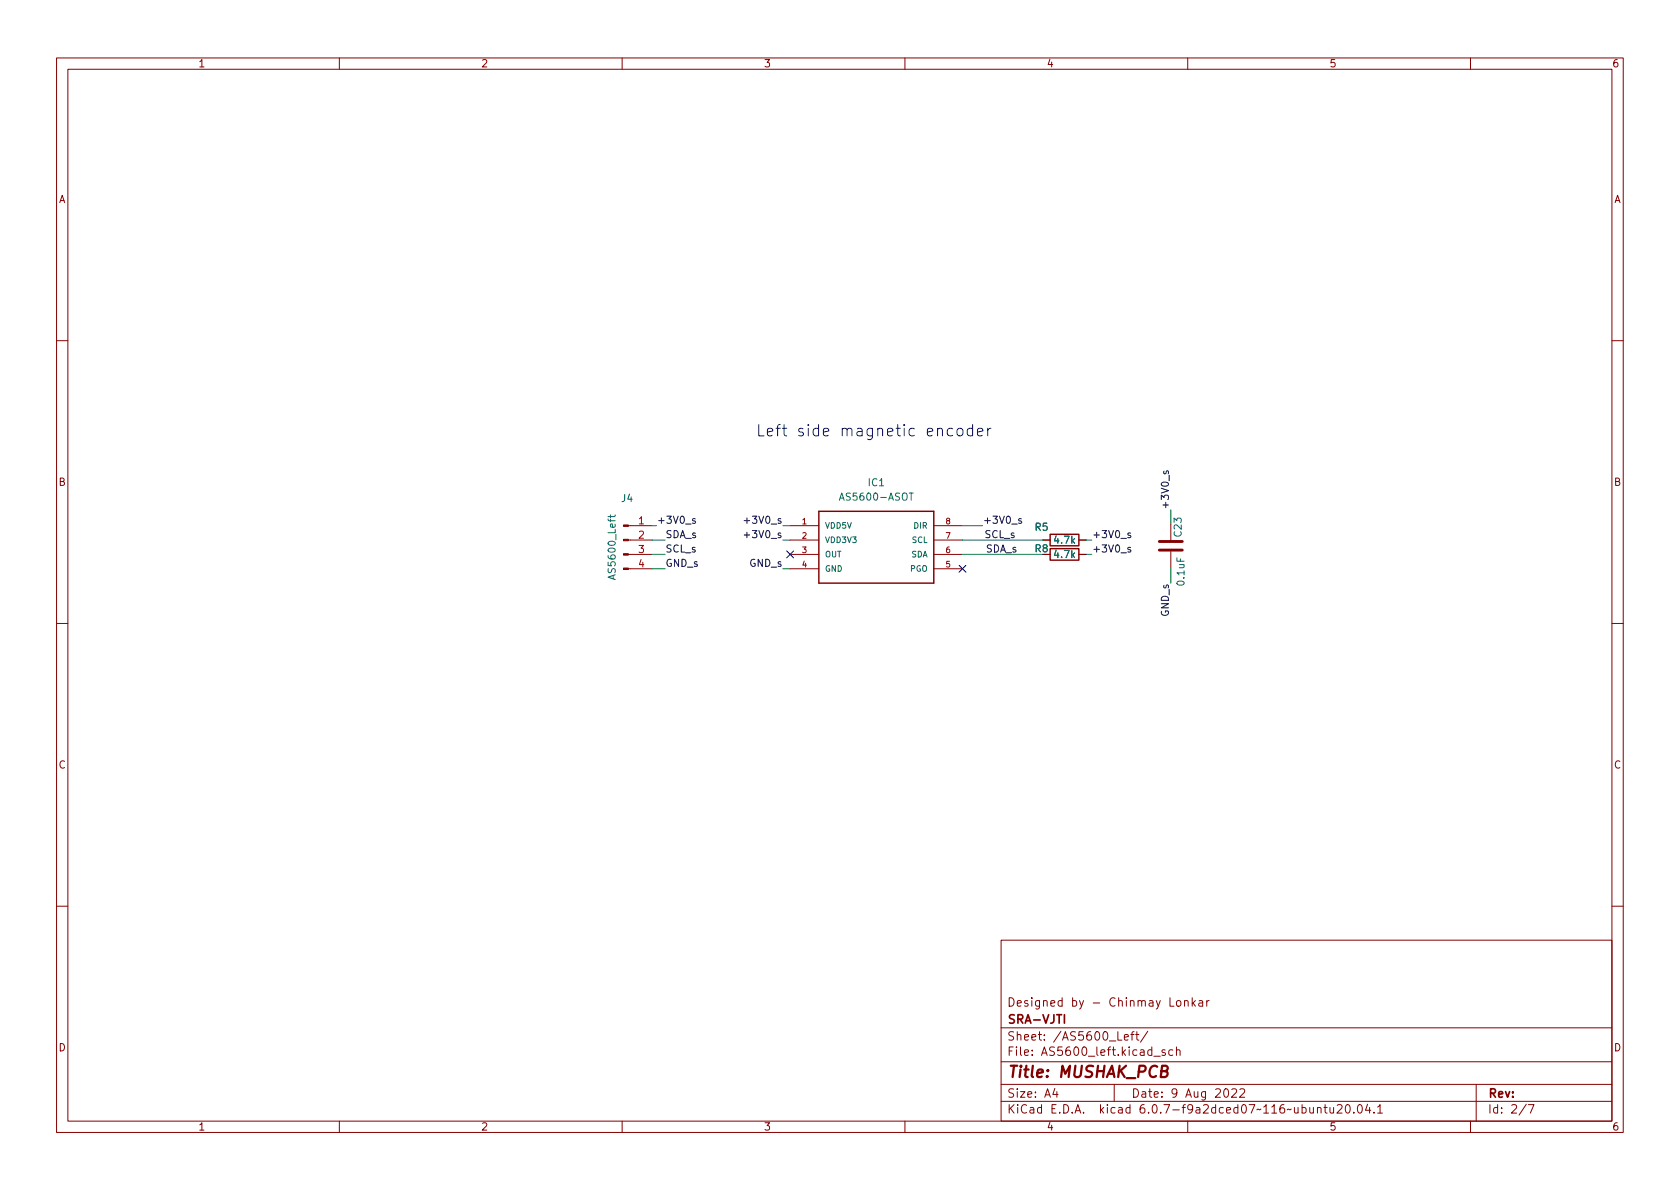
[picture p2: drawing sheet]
<svg xmlns="http://www.w3.org/2000/svg" width="297mm" height="210mm" viewBox="0 0 297 210" stroke-linecap="round" stroke-linejoin="round" font-family="sans-serif">
<g fill="none" stroke="#840000" stroke-width=".18">
<path d="M10 10.2h277v190.1h-277zM12 12.2h273v186.1h-273zM60 10.2v2M110 10.2v2M160 10.2v2M210 10.2v2M260 10.2v2M10 60.2h2M285 60.2h2M111.1 93h4.2M111.1 95.5h4.2M111.1 98h4.2"/>
<path d="M139.7 93h5.1M139.7 95.5h5.1M139.7 98h5.1M165.1 93h5.1M165.1 95.5h5.1M165.1 98h5.1M184.4 95.5h1.3M190.8 95.5h1.2M190.8 98h1.2M207 92.7v2.8M207 97.5v2.8M10 110.2h2"/>
<path d="M111.1 100.6h4.2M139.7 100.6h5.1M165.1 100.6h5.1M285 110.2h2M10 160.2h2M177 166.3h108v32h-108zM206.9 176.4v1.5h.7M208.1 177l.4-.1 .3 .3v.4l-.3 .3h-.4l-.1-.3v-.4zM209.4 177.1l.2-.2 .4 .1 .1 .9M209.4 176.9v1M210.8 176.4v1.5M210.9 177.4l.5 .5"/>
<path d="M211.4 176.9l-.6 .6M212 177h.6v.9M212.6 177.3l-.5 .1a.29 .29 0 0 0-.2 .2 .29 .29 0 0 0 .2 .3h.5M213.4 176.9v1M213.8 176.9l-.3 .1-.1 .2M285 160.2h2M60 198.3v2M110 198.3v2M160 198.3v2M177 194.8h108M177 191.8h108M177 187.8h108"/>
<path d="M177 181.8h108M186.5 192.5l-.4 1h1M186.9 193v1M197 191.8v3M198.8 183.4l.7-.1-.1-.3-.4-.1-.2 .2 .1 .8h.5M199.9 182.9h.6M200.5 182.4l-.4 .2v1.3M200.8 182.9h.6M201 182.4v1.3l.4 .2M202.9 182.4l-1.3 1.9M204 186.8h1.1M206 185.7l-.4-.1-.2 .2 .1 .3 .5 .1v.4h-.6"/>
<path d="M207.4 185.7l-.5-.1-.3 .3v.4l.2 .3h.6M208 185.8l.2-.2 .4 .1v.9M208 185.1v1.5M210 198.3v2M216.5 192.7l.2-.2a.81 .81 0 0 1 .6 .7 .81 .81 0 0 1-.3 .8h-.1a.81 .81 0 0 1-.4-1.3zM217.8 192.7l.6-.2 .2 .2v.3l-.9 1h.9M219.2 192.7l.6-.2 .2 .2 .1 .3-1 1h1M232.9 196l.2-.2 .4 .1 .1 .9M232.9 195.8v1M234.1 195.8h.5M234.3 195.3v1.3l.3 .2M235.1 195.8l.1 1h.4l.2-.1"/>
<path d="M235.8 195.8v1M236.4 195.5l.6-.2 .2 .2 .1 .3-.9 1h.9M238.1 195.4l.1-.1a.81 .81 0 0 1 .6 .7 .81 .81 0 0 1-.3 .8h-.1a.81 .81 0 0 1-.6-.6 .81 .81 0 0 1 .3-.8zM239.4 196.7v.1M240.2 195.4l.2-.1a.81 .81 0 0 1 .5 .7 .81 .81 0 0 1-.3 .8h-.1a.81 .81 0 0 1-.6-.6 .81 .81 0 0 1 .3-.8zM241.8 195.3l-.4 1h1M242.1 195.8v1M242.9 196.7v.1M243.6 195.8l.4-.5v1.5M243.6 196.8h.8M260 198.3v2M261 191.8v6.5"/>
<path d="M269.9 195.3l-1.3 1.9M270.2 195.3h1l-.6 1.5"/>
</g>
<path d="M205.4 189.4l.8-.1a.46 .46 0 0 0 .3-.4 .46 .46 0 0 0-.4-.4h-.6l-.3 2h.8a.53 .53 0 0 0 .4-.5 .53 .53 0 0 0-.4-.6" fill="none" stroke="#840000" stroke-width=".4"/>
<path d="M188.2 179.4v1.5" fill="none" stroke="#840000" stroke-width=".3"/>
<path d="M144.8 90.4h20.3v12.7h-20.3zM185.7 97h5.1v2.1h-5.1zM185.7 94.5h5.1v2h-5.1z" fill="none" stroke="#840000" stroke-width=".25"/>
<path d="M107.9 91.1v.4M108.8 91.1l-.2 .3h-1.1M160.7 87.2h.8" fill="none" stroke="#006464" stroke-width=".18"/>
<path d="M205 95.8h4M205 97.3h4" fill="none" stroke="#840000" stroke-width=".51"/>
<g fill="#840000" stroke="#840000" stroke-width=".18">
<path d="M110.2 100.5h.9v.2h-.9z"/>
<path d="M110.2 97.9h.9v.3h-.9z"/>
<path d="M110.2 95.4h.9v.2h-.9z"/>
<path d="M110.2 92.8h.9v.3h-.9z"/>
</g>
<path d="M122.9 91.8l-.3-.1-.2 .2 .1 .2 .4 .1v.3h-.5M131.6 94.6h.9M131.6 92.1h.9M180.6 91.8l-.3-.1-.2 .2 .1 .2 .4 .1v.3h-.5M199.9 94.3l-.3-.1-.2 .2 .1 .2 .4 .1v.3h-.5M199.9 96.8h-.3l-.2 .2 .1 .1 .4 .2v.3h-.5M205.8 83.3v.3l.1 .2 .2-.1 .1-.4h.3v.5" fill="none" stroke="#0f0f0f" stroke-width=".18"/>
<path d="M168.4 75.8l-.5-.1-.4 .4v.6l.2 .3 .2 .1 .5-.1M169.3 75.9a.54 .54 0 0 1 .5-.2 .54 .54 0 0 1 .5 .4v.6a.54 .54 0 0 1-.6 .4 .54 .54 0 0 1-.5-.4zM172 75.8l-.6-.1-.4 .4v.6l.2 .3 .2 .1 .6-.1M172 75.1v2M172.8 76.4l1-.2-.1-.4-.6-.1-.3 .3 .1 1 .2 .1 .6-.1M174.6 75.7v1.4M175.2 75.7a.51 .51 0 0 0-.6 .4" fill="none" stroke="#0000c2" stroke-width=".18"/>
<g fill="none" stroke="#009600" stroke-width=".18">
<path d="M115.3 95.5h2.3M115.3 93h.8M115.3 98h2.3M138.4 95.5h1.3M138.4 93h1.3M170.2 95.5h14.2M170.2 93h3.5M170.2 98h14.2M192 95.5h1M192 98h1M207 90.2v2.5M115.3 100.6h2.3"/>
<path d="M138.4 100.6h1.3M207 100.3v2.8"/>
</g>
<path d="M139.1 97.4l1.2 1.2M140.3 97.4l-1.2 1.2M169.6 100l1.2 1.2M170.8 100l-1.2 1.2" fill="none" stroke="#000084" stroke-width=".18"/>
<text font-size="2.8" fill="#0000c2" x="133.6" y="77.2">Left side magnetic encoder</text>
<text font-size="2.8" fill="#840000" x="178" y="190.6">Title: MUSHAK_PCB</text>
<g font-size="2.1" fill="#840000">
<text x="178" y="178">Designed by - Chinmay Lonkar</text>
<text x="178" y="184">Sheet: /AS5600_Left/</text>
<text x="178" y="181">SRA-VJTI</text>
<text x="178" y="186.7">File: AS5600_left.kicad_sch</text>
<text x="178" y="196.9">KiCad E.D.A. kicad 6.0.7-f9a2dced07~116~ubuntu20.04.1</text>
<text x="178" y="194.1">Size: A4</text>
<text x="200" y="194.1">Date: 9 Aug 2022</text>
<text x="263" y="194.1">Rev:</text>
<text x="263" y="196.9">Id: 2/7</text>
</g>
<g font-size="1.8" fill="#840000">
<text x="35" y="11.9">1</text>
<text x="85" y="11.9">2</text>
<text x="135" y="11.9">3</text>
<text x="185" y="11.9">4</text>
<text x="235" y="11.9">5</text>
<text x="285" y="11.9">6</text>
<text x="10.3" y="35.9">A</text>
<text x="285.3" y="35.9">A</text>
<text x="10.3" y="85.9">B</text>
<text x="285.3" y="85.9">B</text>
<text x="10.3" y="135.9">C</text>
<text x="285.3" y="135.9">C</text>
<text x="10.3" y="185.9">D</text>
<text x="285.3" y="185.9">D</text>
<text x="35" y="199.9">1</text>
<text x="85" y="199.9">2</text>
<text x="135" y="199.9">3</text>
<text x="185" y="199.9">4</text>
<text x="235" y="199.9">5</text>
<text x="285" y="199.9">6</text>
</g>
<g font-size="1.8" fill="#006464">
<text x="109.9" y="88.8">J4</text>
<text x="149" y="88.5">AS5600-ASOT</text>
<text x="153.6" y="86">IC1</text>
<text x="183" y="93.8">R5</text>
<text x="208.9" y="94.8" transform="rotate(-90 208.9 94.8)">C23</text>
<text x="183" y="97.7">R8</text>
<text x="186.5" y="98.7">4.7k</text>
<text x="186.5" y="96.1">4.7k</text>
<text x="108.8" y="102.1" transform="rotate(-90 108.8 102.1)">AS5600_Left</text>
<text x="209.4" y="103.4" transform="rotate(-90 209.4 103.4)">0.1uF</text>
</g>
<g font-size="1.8" fill="#a90000">
<text x="112.9" y="92.7">1</text>
<text x="112.9" y="95.2">2</text>
<text x="112.9" y="97.8">3</text>
<text x="112.9" y="100.3">4</text>
</g>
<g font-size="1.8" fill="#0f0f0f">
<text x="116.1" y="92.6">+3V0_s</text>
<text x="117.6" y="95.1">SDA_s</text>
<text x="132.3" y="95.1">+3V0_s</text>
<text x="132.3" y="92.6">+3V0_s</text>
<text x="173.7" y="92.6">+3V0_s</text>
<text x="174" y="95.1">SCL_s</text>
<text x="193" y="95.1">+3V0_s</text>
<text x="206.7" y="90.2" transform="rotate(-90 206.7 90.2)">+3V0_s</text>
<text x="117.6" y="97.7">SCL_s</text>
<text x="117.6" y="100.2">GND_s</text>
<text x="132.5" y="100.2">GND_s</text>
<text x="174.2" y="97.7">SDA_s</text>
<text x="193" y="97.7">+3V0_s</text>
<text x="206.7" y="109" transform="rotate(-90 206.7 109)">GND_s</text>
</g>
<g font-size="1.4" fill="#a90000">
<text x="141.8" y="92.7">1</text>
<text x="141.8" y="95.2">2</text>
<text x="167.2" y="95.2">7</text>
<text x="167.2" y="92.7">8</text>
<text x="141.8" y="97.8">3</text>
<text x="141.8" y="100.3">4</text>
<text x="167.2" y="100.3">5</text>
<text x="167.2" y="97.8">6</text>
</g>
<g font-size="1.4" fill="#006464">
<text x="145.8" y="93.5">VDD5V</text>
<text x="161.6" y="93.5">DIR</text>
<text x="145.8" y="96">VDD3V3</text>
<text x="145.8" y="98.5">OUT</text>
<text x="145.8" y="101.1">GND</text>
<text x="160.9" y="101.1">PGO</text>
<text x="161.1" y="98.5">SDA</text>
<text x="161.3" y="96">SCL</text>
</g>
</svg>
